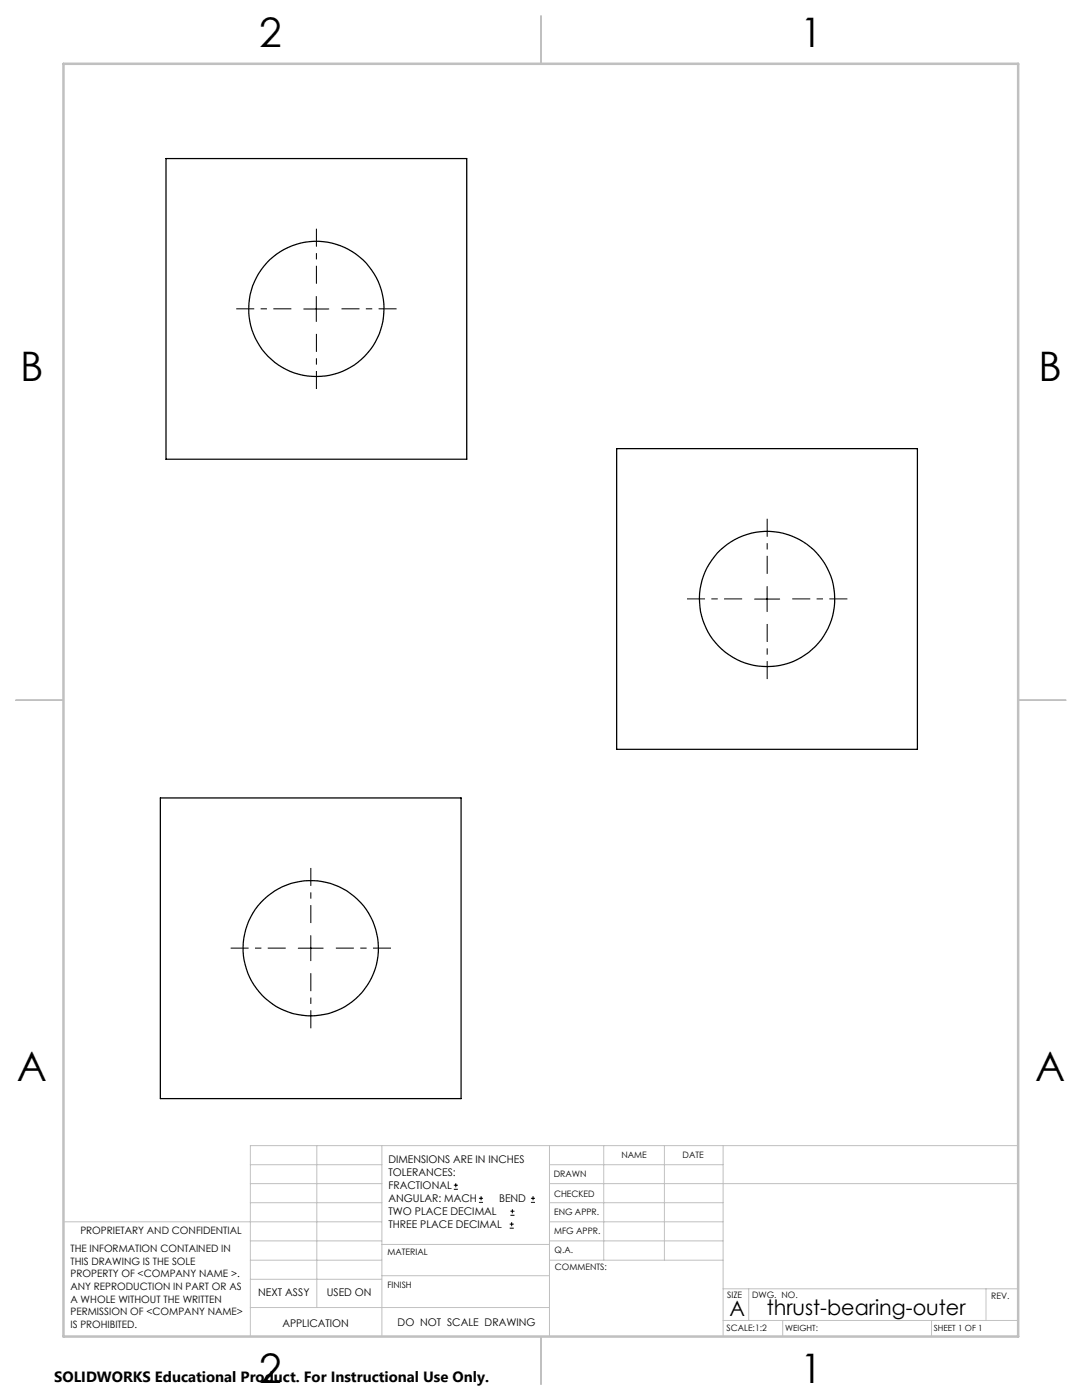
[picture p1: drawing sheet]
<svg xmlns="http://www.w3.org/2000/svg" width="216mm" height="279mm" viewBox="0 0 216 279" stroke-linecap="round" stroke-linejoin="round" font-family="sans-serif">
<g fill="none" stroke="#000" stroke-width=".25">
<path d="M33.1 31.6h60v60.1h-60zM123 89.5h60.1v60h-60.1zM32 159.2h60v60.1h-60z"/>
<circle cx="63.1" cy="61.6" r="13.5"/>
<circle cx="153.1" cy="119.5" r="13.5"/>
<circle cx="62" cy="189.2" r="13.5"/>
</g>
<g fill="none" stroke="#000" stroke-width=".2">
<path d="M63.1 59.2v5M60.6 61.7h5M150.6 119.6h5M153.1 117.1v5M59.5 189.2h5M62 186.7v5M90.6 237.3h.8M90.6 236.5h.8M90.9 236.1v.9M95.6 240h.8M95.6 239.1h.8M96 238.7v.8"/>
<path d="M105.9 240h.9M105.9 239.1h.9M106.4 238.7v.8M101.7 245.1h.8M101.7 244.3h.8M101.8 242.5h.9M101.8 241.7h.9M102.1 243.9v.8M102.2 241.3v.8"/>
</g>
<path d="M63.1 56.6v-11M58.1 61.6h-11M63.1 66.6v11M68.1 61.6h11M148.1 119.5h-11M153.1 114.5v-11M158.1 119.5h11M153.1 124.5v11M57 189.2h-11M62 184.2v-11M62 194.2v11M67 189.2h11" fill="none" stroke="#000" stroke-width=".2" stroke-dasharray="15.2 1.3 1.3 1.3" stroke-dashoffset="11.6" stroke-linecap="butt"/>
<g fill="none" stroke="#c0c0c0" stroke-width=".2">
<path d="M50 232.4h26.2M50 236.2h26.2M63.2 228.6v32.3M76.2 228.6v38.1M109.6 228.6v38.1M109.6 232.4h34.7M109.6 236.2h93.6M120.5 228.6v22.9M132.6 228.6v22.9M144.3 228.6v38.1M203.2 228.6h-153.2v38.1M12.7 243.8h63.5"/>
<path d="M50 251.5h26.2M50 240h26.2M50 247.6h26.2M50 255.3h26.2M76.2 254.6h33.4M76.2 248.4h33.4M109.6 251.5h34.7M109.6 243.8h34.7M109.6 240h34.7M109.6 247.6h34.7M144.3 257.2h58.9M149.4 257.2v6.3"/>
<path d="M196.7 257.2v6.3M50 260.9h59.6M144.3 263.5h58.9M156.2 263.5v3.2M185.9 263.5v3.2"/>
</g>
<path d="M107.9 3.2v9.5M3.1 139.7h9.6M203.2 139.7h9.5M107.9 266.7v9.6" fill="none" stroke="#c0c0c0" stroke-width=".25"/>
<path d="M12.7 12.7h190.5v254h-190.5z" fill="none" stroke="#c0c0c0" stroke-width=".5"/>
<g font-size="8.1">
<text x="51.7" y="9.3">2</text>
<text x="159.7" y="9.3">1</text>
<text x="4" y="76">B</text>
<text x="207.2" y="76">B</text>
<text x="3.3" y="215.7">A</text>
<text x="206.5" y="215.7">A</text>
<text x="51.7" y="276">2</text>
<text x="159.7" y="276">1</text>
</g>
<g font-size="4.2">
<text x="145.6" y="262.7">A</text>
<text x="153" y="262.4">thrust-bearing-outer</text>
</g>
<text font-size="3" x="10.8" y="275.7">SOLIDWORKS Educational Product. For Instructional Use Only.</text>
<g font-size="2.1">
<text x="77.5" y="232.2">DIMENSIONS ARE IN INCHES</text>
<text x="77.5" y="234.7">TOLERANCES:</text>
<text x="77.5" y="237.3">FRACTIONAL</text>
<text x="77.5" y="239.9">ANGULAR: MACH</text>
<text x="99.6" y="239.9">BEND</text>
<text x="77.5" y="242.5">TWO PLACE DECIMAL</text>
<text x="77.5" y="245.1">THREE PLACE DECIMAL</text>
<text x="51.5" y="258.7">NEXT ASSY</text>
<text x="65.2" y="258.6">USED ON</text>
<text x="56.3" y="264.8">APPLICATION</text>
<text x="79.3" y="264.6">DO NOT SCALE DRAWING</text>
</g>
<g font-size="2">
<text x="14.1" y="249.9">THE INFORMATION CONTAINED IN</text>
<text x="16" y="246.3">PROPRIETARY AND CONFIDENTIAL</text>
<text x="14.1" y="252.4">THIS DRAWING IS THE SOLE</text>
<text x="14.1" y="254.9">PROPERTY OF &lt;COMPANY NAME &gt;.</text>
<text x="14.1" y="257.5">ANY REPRODUCTION IN PART OR AS</text>
<text x="14.1" y="260">A WHOLE WITHOUT THE WRITTEN</text>
<text x="14.1" y="262.5">PERMISSION OF &lt;COMPANY NAME&gt;</text>
<text x="14.1" y="265">IS PROHIBITED.</text>
</g>
<g font-size="1.8">
<text x="124" y="231.1">NAME</text>
<text x="136.2" y="231.1">DATE</text>
<text x="110.5" y="234.8">DRAWN</text>
<text x="110.5" y="238.9">CHECKED</text>
<text x="110.6" y="242.5">ENG APPR.</text>
<text x="77.3" y="250.5">MATERIAL</text>
<text x="110.6" y="246.3">MFG APPR.</text>
<text x="110.7" y="250">Q.A.</text>
<text x="77.3" y="257">FINISH</text>
<text x="110.7" y="253.5">COMMENTS:</text>
<text x="145.1" y="259">SIZE</text>
<text x="150.1" y="259.1">DWG. NO.</text>
<text x="197.8" y="259.2">REV.</text>
<text x="145" y="265.7">SCALE:1:2</text>
</g>
<g font-size="1.7">
<text x="156.7" y="265.7">WEIGHT:</text>
<text x="186.3" y="265.7">SHEET 1 OF 1</text>
</g>
</svg>
